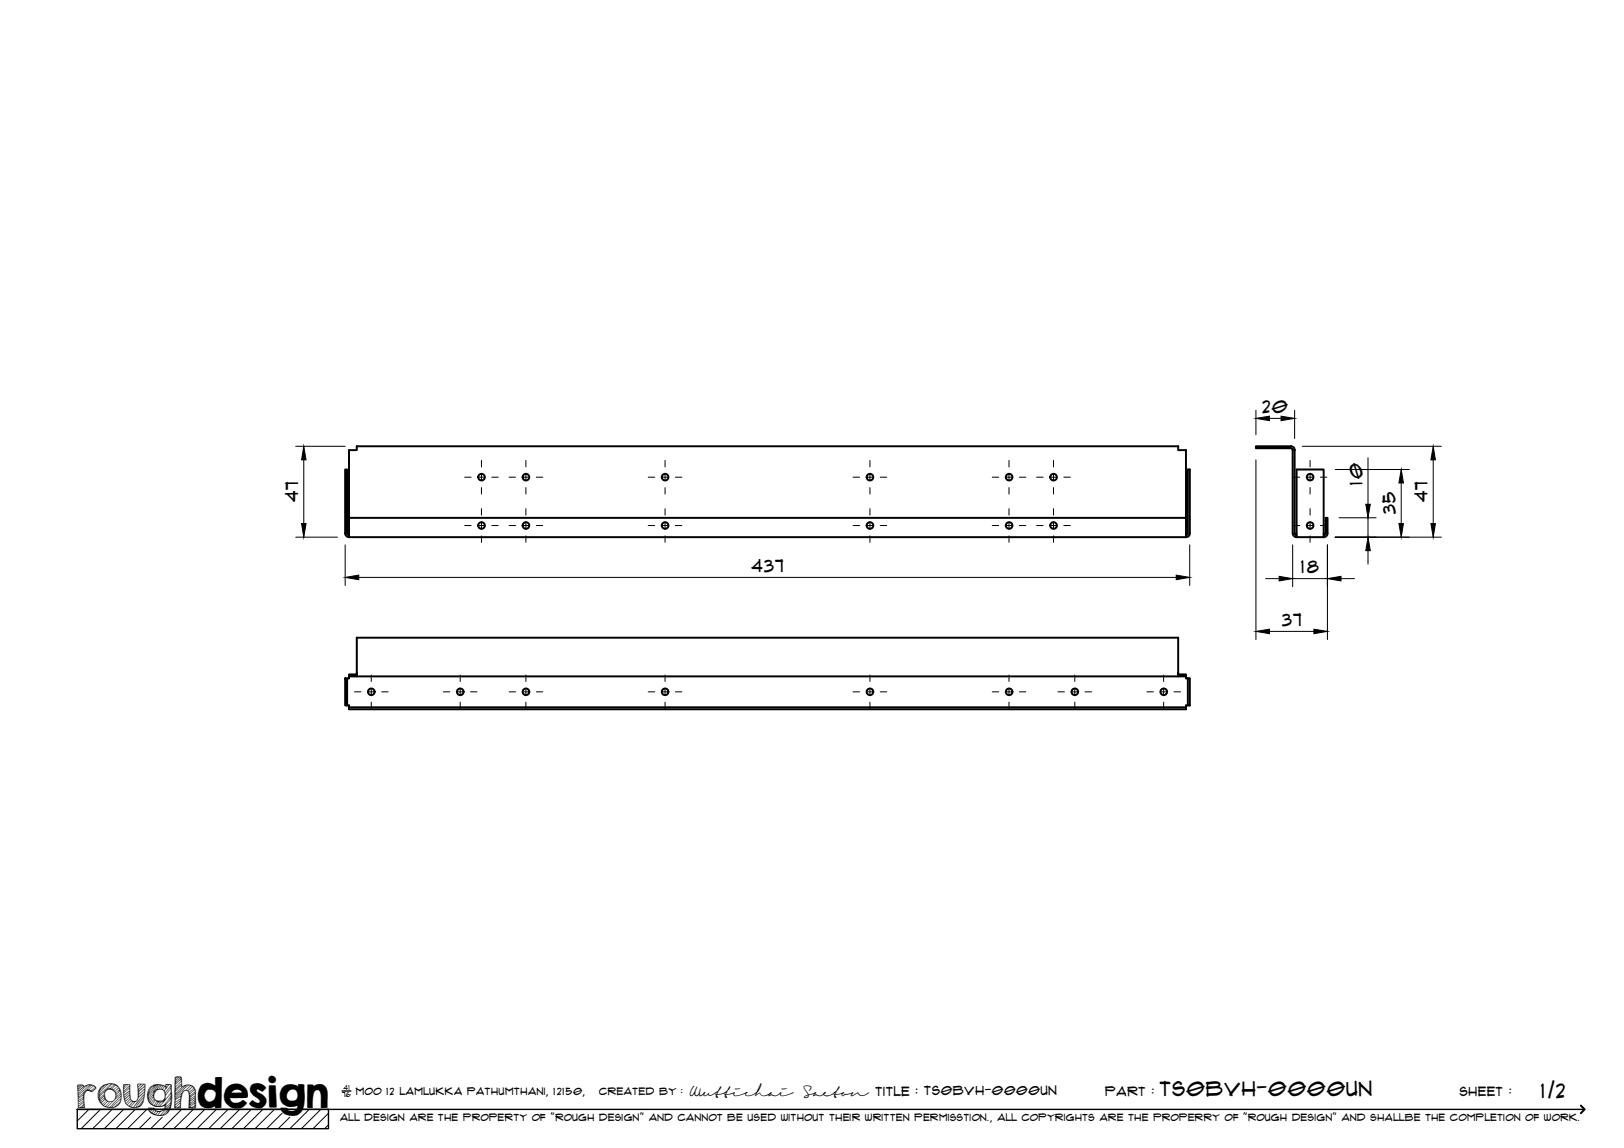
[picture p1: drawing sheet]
<svg xmlns="http://www.w3.org/2000/svg" width="420mm" height="297mm" viewBox="0 0 420 297" stroke-linecap="round" stroke-linejoin="round" font-family="sans-serif">
<!-- layer: Visible -->
<g fill="none" stroke="#000" stroke-width=".51">
<path d="M334.5 116.5l-.3-.5h-.3h-9v-.5h9a.97 .97 0 0 1 1.1 1M90.3 134h216.5v-17.5h-2v-1h-212.5v1h-2v22.5h216.5v-5M90.3 138.5l-.5-.5v-16.5h-.5v16.5a1.01 1.01 0 0 0 1 1M307.3 138v-16.5h.5v16.5M307.3 138l-.2 .4-.3 .1M307.8 138a1.01 1.01 0 0 1-1 1M334.9 138v-21.5h-.5l.1 21.5a1.01 1.01 0 0 0 1 1M335 138l.2 .4 .3 .1M335.4 139v-17.5h7.1v17.5M335.4 139h7.1M342.9 138v-4h.6v4a.97 .97 0 0 1-1 1M343 138l-.3 .4-.2 .1"/>
<path d="M89.3 175.5h.5v7h-.5zM90.3 175v.5h-.5M92.3 174.5h-2v.5h2v-10h212.5v10h2v-.5h-2M92.3 175h212.5M306.8 175v.5h.5M307.3 175.5v7a.34 .34 0 0 0-.5 0 .34 .34 0 0 0 0 .5M307.3 175.5h.5v7h-.5M89.8 182.5a.34 .34 0 0 1 .5 0 .34 .34 0 0 1 0 .5M90.3 183v.5h216.5v-.5M90.3 183h216.5"/>
<circle cx="124.6" cy="136" r=".86"/>
<circle cx="124.6" cy="123.5" r=".86"/>
<circle cx="136.1" cy="136" r=".86"/>
<circle cx="136.1" cy="123.5" r=".86"/>
<circle cx="172.1" cy="123.5" r=".86"/>
<circle cx="172.1" cy="136" r=".86"/>
<circle cx="225.1" cy="136" r=".86"/>
<circle cx="225.1" cy="123.5" r=".86"/>
<circle cx="261.1" cy="136" r=".86"/>
<circle cx="261.1" cy="123.5" r=".86"/>
<circle cx="272.6" cy="136" r=".86"/>
<circle cx="272.6" cy="123.5" r=".86"/>
<circle cx="339" cy="136" r=".86"/>
<circle cx="339" cy="123.5" r=".86"/>
<circle cx="96.1" cy="179" r=".86"/>
<circle cx="119.1" cy="179" r=".86"/>
<circle cx="136.1" cy="179" r=".86"/>
<circle cx="172.1" cy="179" r=".86"/>
<circle cx="225.1" cy="179" r=".86"/>
<circle cx="261.1" cy="179" r=".86"/>
<circle cx="278.1" cy="179" r=".86"/>
<circle cx="301.1" cy="179" r=".86"/>
</g>
<!-- layer: TitleBlock -->
<path d="M20 287h65v5h-65zM20 287h390M88.5 282.3h2.3" fill="none" stroke="#000" stroke-width=".36"/>
<path d="M409 286.1l1 .9-1 1" fill="none" stroke="#000" stroke-width=".51"/>
<g fill="none" stroke="#000" stroke-width=".26">
<path d="M23 287l-3 3.1M26 287l-5 5M29 287l-5 5M32 287l-5 5M35 287l-5 5M38 287l-5 5M39 289.1l-3 2.9M42 289.1l-3 2.9M47 287l-5 5M50 287l-5 5M53 287l-5 5M56 287l-5 5"/>
<path d="M59 287l-5 5M62 287l-5 5M65 287l-5 5M68 287l-5 5M71 287l-5 5M73 288l-4 4M75 289.1l-3 2.9M80 287l-5 5M83 287l-5 5M85 288l-4 4M85 291l-1 1"/>
</g>
<!-- layer: Smart Centers -->
<g fill="none" stroke="#000" stroke-width=".26">
<path d="M124.6 119.1v1.7M136.1 119.1v1.7M172.1 119.1v1.7M225.1 119.1v1.7M261 119.1v1.7M272.6 119.1v1.7M338.9 119.1v1.7M120.2 136h1.7M120.2 123.5h1.7M123.7 136h1.8M123.7 123.5h1.8M124.6 122.6v1.8"/>
<path d="M124.6 126.2v1.6M124.6 131.6v1.7M124.6 135.1v1.8M124.6 138.6v1.7M127.2 136h1.7M127.2 123.5h1.7M131.7 136h1.7M131.7 123.5h1.7M135.2 136h1.7M135.2 123.5h1.7M136.1 122.6v1.8M136.1 126.2v1.6"/>
<path d="M136.1 131.6v1.7M136.1 135.1v1.8M136.1 138.6v1.7M138.7 136h1.7M138.7 123.5h1.7M167.7 136h1.7M167.7 123.5h1.7M171.2 136h1.8M171.2 123.5h1.8M172.1 122.6v1.8M172.1 126.2v1.6M172.1 131.6v1.7"/>
<path d="M172.1 135.1v1.8M172.1 138.6v1.7M174.7 136h1.7M174.7 123.5h1.7M220.7 136h1.7M220.7 123.5h1.7M224.2 136h1.8M224.2 123.5h1.8M225.1 122.6v1.8M225.1 126.2v1.6M225.1 131.6v1.7M225.1 135.1v1.8"/>
<path d="M225.1 138.6v1.7M227.7 136h1.7M227.7 123.5h1.7M256.7 136h1.7M256.7 123.5h1.7M260.2 136h1.8M260.2 123.5h1.8M261 122.6v1.8M261 126.2v1.6M261 131.6v1.7M261 135.1v1.8M261 138.6v1.7"/>
<path d="M263.7 136h1.7M263.7 123.5h1.7M268.2 136h1.7M268.2 123.5h1.7M271.7 136h1.8M271.7 123.5h1.8M272.6 122.6v1.8M272.6 126.2v1.6M272.6 131.6v1.7M272.6 135.1v1.8M272.6 138.6v1.7M275.2 136h1.7"/>
<path d="M275.2 123.5h1.7M334.6 136h1.7M334.6 123.5h1.7M338 136h1.8M338 123.5h1.8M338.9 122.6v1.8M338.9 126.2v1.6M338.9 131.6v1.7M338.9 135.1v1.8M338.9 138.6v1.7M341.6 136h1.7M341.6 123.5h1.7"/>
<path d="M91.7 179h1.7M95.2 179h1.8M96.1 174.7v1.6M96.1 178.1v1.8M98.7 179h1.7M114.7 179h1.7M118.2 179h1.8M119.1 174.7v1.6M119.1 178.1v1.8M121.7 179h1.7M131.7 179h1.7M135.2 179h1.7"/>
<path d="M136.1 174.7v1.6M136.1 178.1v1.8M138.7 179h1.7M167.7 179h1.7M171.2 179h1.8M172.1 174.7v1.6M172.1 178.1v1.8M174.7 179h1.7M220.7 179h1.7M224.2 179h1.8M225.1 174.7v1.6M225.1 178.1v1.8"/>
<path d="M227.7 179h1.7M256.7 179h1.7M260.2 179h1.8M261 174.7v1.6M261 178.1v1.8M263.7 179h1.7M273.7 179h1.7M277.2 179h1.8M278.1 174.7v1.6M278.1 178.1v1.8M280.7 179h1.7M296.7 179h1.7"/>
<path d="M300.2 179h1.7M301.1 174.7v1.6M301.1 178.1v1.8M303.7 179h1.7M96.1 181.7v1.7M119.1 181.7v1.7M136.1 181.7v1.7M172.1 181.7v1.7M225.1 181.7v1.7M261 181.7v1.7M278.1 181.7v1.7M301.1 181.7v1.7"/>
</g>
<!-- layer: FD_Dimensions -->
<g fill="none" stroke="#000" stroke-width=".26">
<path d="M76.5 115.5h12.8M78.6 119v16.5M324.9 106.2v6.3M324.9 119v46.5M328.4 108.3h3M334.9 106.2v7.3M336.9 115.5h36M353.9 118.4v12.1M370.8 119v16.5M76.5 139h10.8M345.4 139h27.5M345.4 121.5h19.2"/>
<path d="M346.4 134h9.6M353.9 134v5M362.5 125v10.5M89.3 141v10.5M92.8 149.4h211.5M307.8 141v10.5M327.4 149.7h3.5M334.4 141v10.8M334.4 149.7h9M343.4 141v24.5M346.9 149.7h3.5M353.9 142.5v3.5"/>
<path d="M328.4 163.4h11.5"/>
</g>
<g fill="#000" stroke="#000" stroke-width=".26">
<path d="M78.6 115.5l.6 3.5h-1.2zM324.9 108.3l3.5-.6v1.1zM331.4 107.7l3.5 .6-3.5 .5zM370.8 115.5l.6 3.5h-1.2zM78 135.5h1.2l-.6 3.5zM353.4 130.5h1.1l-.6 3.5zM361.9 135.5h1.2l-.6 3.5zM362.5 121.5l.6 3.5h-1.2zM370.2 135.5h1.2l-.6 3.5zM89.3 149.4l3.5-.6v1.2zM304.3 148.8l3.5 .6-3.5 .6zM330.9 149.1l3.5 .6-3.5 .6z"/>
<path d="M343.4 149.7l3.5-.6v1.2zM353.9 139l.6 3.5h-1.1zM324.9 163.4l3.5-.6v1.2zM339.9 162.8l3.5 .6-3.5 .6z"/>
</g>
<text font-size="9.7" x="19.9" y="286.8">roughdesign</text>
<g font-size="5.3">
<text x="300.1" y="283.6">TS0BVH-0000UN</text>
<text x="398.7" y="284">1/2</text>
</g>
<g font-size="4.6">
<text x="326.6" y="106.8">20</text>
<text x="352.5" y="125.6" transform="rotate(-90 352.5 125.6)">10</text>
<text x="77.2" y="129.9" transform="rotate(-90 77.2 129.9)">47</text>
<text x="369.4" y="129.9" transform="rotate(-90 369.4 129.9)">47</text>
<text x="361" y="133.1" transform="rotate(-90 361 133.1)">35</text>
<text x="194.5" y="147.9">437</text>
<text x="336.6" y="148.3">18</text>
<text x="331.7" y="161.9">37</text>
</g>
<g font-size="3.4">
<text x="178.3" y="283.5">Wuttichai</text>
<text x="208.1" y="283.5">Saeton title : TS0BVH-0000UN</text>
</g>
<g font-size="3.3">
<text x="286" y="283.5">Part :</text>
<text x="377.7" y="283.5">sheet :</text>
</g>
<g font-size="2.7">
<text x="92.1" y="283.3">moo 12 Lamlukka pathumthani, 12150,</text>
<text x="155" y="283.3">created by :</text>
</g>
<text font-size="2.6" x="88" y="290.1">all design are the property of &quot;rough design&quot; and cannot be used without their written permisstion., all copyrights are the properry of &quot;rough design&quot; and shallbe the completion of work.</text>
<g font-size="1.9">
<text x="88.5" y="283.9">76</text>
<text x="88.9" y="282.1">41</text>
</g>
</svg>
